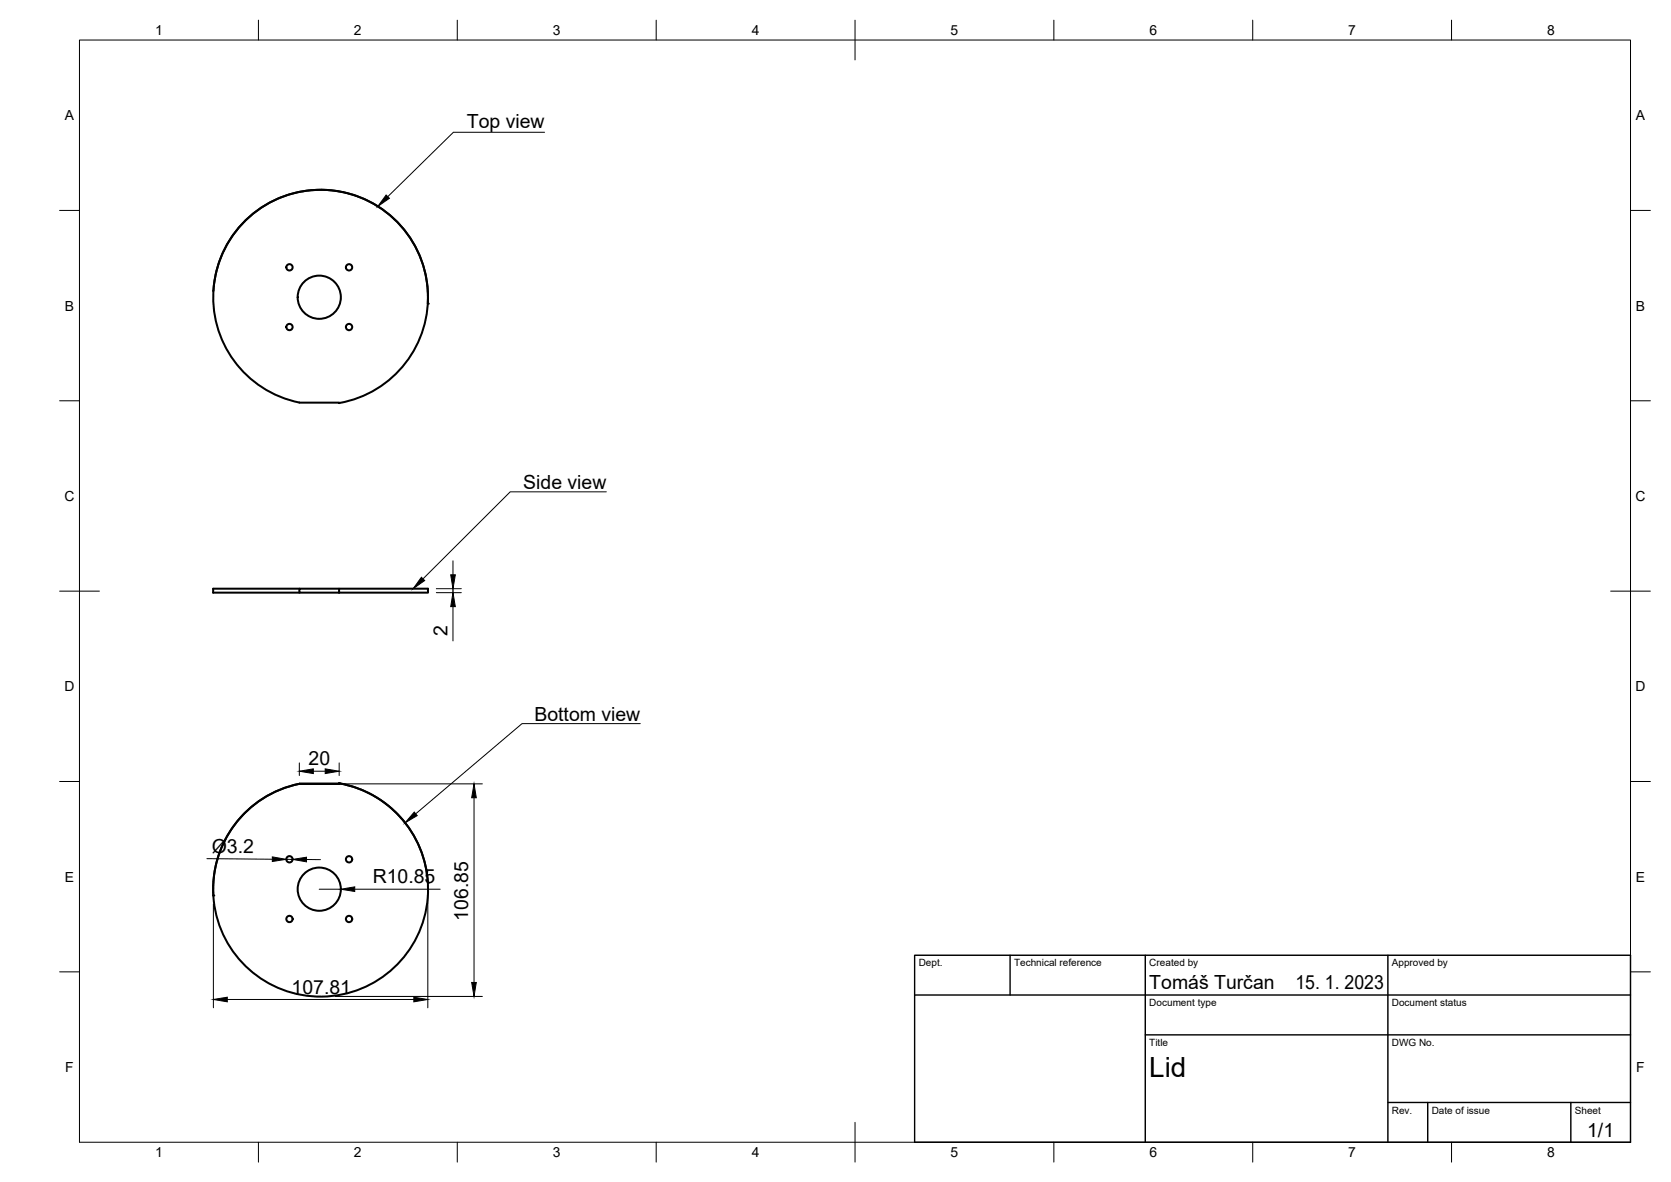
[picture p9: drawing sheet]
<svg xmlns="http://www.w3.org/2000/svg" width="420mm" height="297mm" viewBox="0 0 420 297" stroke-linecap="round" stroke-linejoin="round" font-family="sans-serif">
<g fill="none" stroke="#000" stroke-width=".51">
<path d="M53.6 73.1h.1M53.7 73.1a27 27 0 0 1 28.5-25.4 27 27 0 0 1 25.4 28.6M75.3 101.2h10v.1M75.3 101.2a27 27 0 0 1-17-41.7 27 27 0 0 1 45 .6 27 27 0 0 1-18 41.2M75.3 147.9h32.3v1h-32.3zM75.3 147.9h-21.7v1h21.7M85.3 147.9v1M75.3 197h10zM75.3 197a27 27 0 0 0-21.7 28M85.3 196.8v.2M85.3 196.8a27 27 0 0 1 22.3 25M85.3 196.9a27 27 0 0 1 18 41.2 27 27 0 0 1-45 .6 27 27 0 0 1 17-41.7"/>
<circle cx="72.8" cy="67.2" r=".79"/>
<circle cx="80.3" cy="74.7" r="5.4"/>
<circle cx="87.8" cy="67.2" r=".79"/>
<circle cx="72.8" cy="82.2" r=".79"/>
<circle cx="87.8" cy="82.2" r=".79"/>
<circle cx="72.8" cy="215.9" r=".79"/>
<circle cx="87.8" cy="215.9" r=".79"/>
<circle cx="72.8" cy="230.9" r=".79"/>
<circle cx="80.3" cy="223.5" r="5.4"/>
<circle cx="87.8" cy="230.9" r=".79"/>
</g>
<g fill="#000">
<path d="M97.1 49l.8 .8-2.9 2.1zM106 145.1l.8 .8-2.9 2zM113.3 144.4h1.2l-.6 3.5zM113.9 148.9l.6 3.5h-1.2zM75.3 193.8l3.5-.6v1.2zM81.8 193.2l3.5 .6-3.5 .6zM68.5 215.3l3.5 .6-3.5 .6zM73.6 216l3.5-.6v1.2zM104.2 204.1l.7 .9-3 1.8zM119.2 197l.6 3.5h-1.2zM85.7 223.5l3.5-.6v1.1zM53.7 251.2l3.5-.6v1.2z"/>
<path d="M104.1 250.6l3.5 .6-3.5 .6zM118.6 246.9h1.2l-.6 3.5z"/>
<circle cx="107.6" cy="76.3" r=".25"/>
<circle cx="85.3" cy="196.8" r=".25"/>
<circle cx="53.6" cy="225.1" r=".25"/>
<circle cx="107.6" cy="221.9" r=".25"/>
</g>
<g fill="none" stroke="#000" stroke-width=".25">
<path d="M20 10.1h390v276.9h-390zM65 5.1v5M115 5.1v5M165 5.1v5M215 5.1v10M265 5.1v5M315 5.1v5M365 5.1v5M136.9 33.2h-22.9l-16.5 16.2M15 52.9h5M97.1 49l.8 .8-2.9 2.1zM410 52.9h5"/>
<path d="M15 100.7h5M410 100.7h5M152.4 123.6h-24.1l-21.9 21.9M15 148.6h10M106 145.1l.8 .8-2.9 2zM109.7 147.9h6.3M109.7 148.9h6.3M113.3 144.4h1.2l-.6 3.5zM113.9 148.9l.6 3.5h-1.2zM113.9 140.9v3.5M113.9 147.9v1M113.9 152.4v8.7"/>
<path d="M405 148.6h10M15 196.4h5M75.3 193.8l3.5-.6v1.2zM75.3 191.7v3.2M77.4 197h43.9M78.8 193.8h3M81.8 193.2l3.5 .6-3.5 .6zM85.3 191.7v3.2M119.2 197l.6 3.5h-1.2zM161 181.8h-29.7l-26.8 22.7M410 196.4h5M52 215.8l16.5 .1"/>
<path d="M68.5 215.3l3.5 .6-3.5 .6zM72 215.9l1.6 .1M73.6 216l3.5-.6v1.2zM77.1 216h3.5M104.2 204.1l.7 .9-3 1.8zM119.2 200.5v46.4M53.7 227.1v26.2M80.3 223.5h5.4M85.7 223.5l3.5-.6v1.1zM89.2 223.5h21.5M107.6 224v29.3M15 244.2h5"/>
<path d="M53.7 251.2l3.5-.6v1.2zM57.2 251.2h46.9M84.3 250.4h37M104.1 250.6l3.5 .6-3.5 .6zM118.6 246.9h1.2l-.6 3.5zM410 244.2h5M65 287v5M115 287v5M165 287v5M215 282.1v9.9M265 287v5M315 287v5"/>
<path d="M365 287v5"/>
</g>
<path d="M230 240.1h180v46.9h-180zM230 250h180M254 240.1v9.9M288 240.1v46.9M349 240.1v46.9M288 260.1h122M349 277.1h61M359 277.1v9.9M395 277.1v9.9" fill="none" stroke="#000" stroke-width=".36"/>
<text font-size="7" x="289" y="270.6">Lid</text>
<g font-size="4.9">
<text x="117.4" y="32.3">Top view</text>
<text x="131.6" y="122.9">Side view</text>
<text x="112.5" y="159.8" transform="rotate(-90 112.5 159.8)">2</text>
<text x="134.4" y="181.1">Bottom view</text>
<text x="77.6" y="192.3">20</text>
<text x="53.3" y="214.3">Ø3.2</text>
<text x="93.7" y="222">R10.85</text>
<text x="117.7" y="231.3" transform="rotate(-90 117.7 231.3)">106.85</text>
<text x="73.3" y="249.7">107.81</text>
<text x="289" y="248.5">Tomáš Turčan</text>
<text x="325.7" y="248.5">15. 1. 2023</text>
<text x="399.1" y="285.7">1/1</text>
</g>
<g font-size="3.5">
<text x="39" y="8.8">1</text>
<text x="89" y="8.8">2</text>
<text x="139" y="8.8">3</text>
<text x="189" y="8.8">4</text>
<text x="239" y="8.8">5</text>
<text x="289" y="8.8">6</text>
<text x="339" y="8.8">7</text>
<text x="389" y="8.8">8</text>
<text x="16.3" y="30.2">A</text>
<text x="411.3" y="30.2">A</text>
<text x="16.3" y="78">B</text>
<text x="411.3" y="78">B</text>
<text x="16.2" y="125.9">C</text>
<text x="411.2" y="125.9">C</text>
<text x="16.2" y="173.7">D</text>
<text x="411.2" y="173.7">D</text>
<text x="16.3" y="221.6">E</text>
<text x="411.3" y="221.6">E</text>
<text x="16.4" y="269.4">F</text>
<text x="411.4" y="269.4">F</text>
<text x="39" y="290.8">1</text>
<text x="89" y="290.8">2</text>
<text x="139" y="290.8">3</text>
<text x="189" y="290.8">4</text>
<text x="239" y="290.8">5</text>
<text x="289" y="290.8">6</text>
<text x="339" y="290.8">7</text>
<text x="389" y="290.8">8</text>
</g>
<g font-size="2.5">
<text x="231" y="242.9">Dept.</text>
<text x="255" y="242.9">Technical reference</text>
<text x="289" y="242.9">Created by</text>
<text x="350" y="242.9">Approved by</text>
<text x="289" y="252.8">Document type</text>
<text x="350" y="252.8">Document status</text>
<text x="289" y="262.9">Title</text>
<text x="350" y="262.9">DWG No.</text>
<text x="350" y="279.9">Rev.</text>
<text x="360" y="279.9">Date of issue</text>
<text x="396" y="279.9">Sheet</text>
</g>
</svg>
